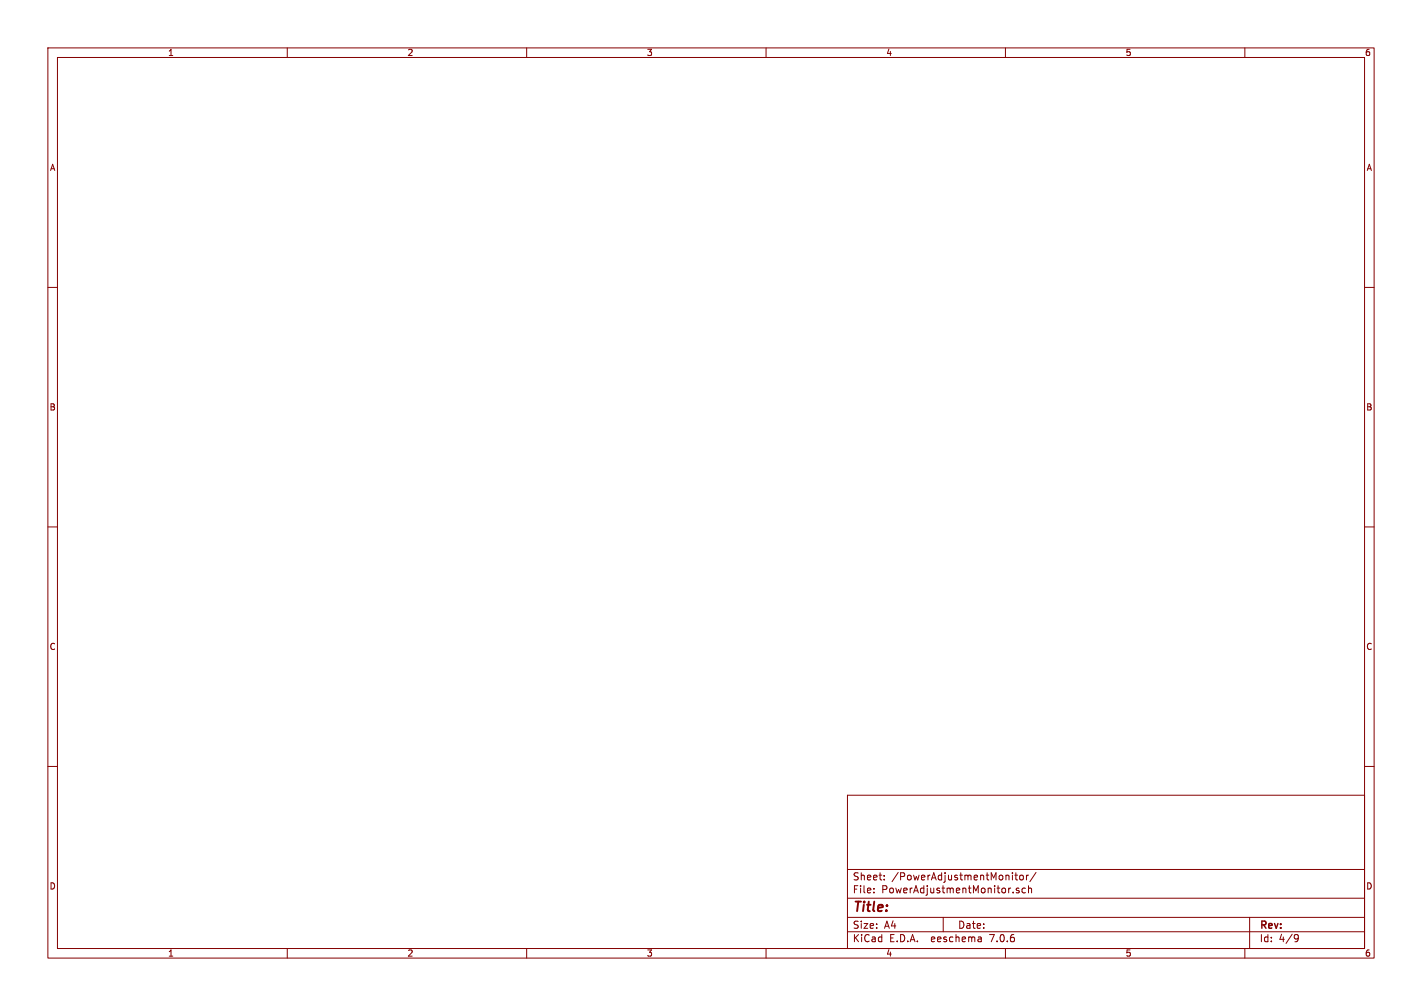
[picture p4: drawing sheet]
<svg xmlns="http://www.w3.org/2000/svg" width="297mm" height="210mm" viewBox="0 0 297 210" stroke-linecap="round" stroke-linejoin="round" font-family="sans-serif">
<g fill="none" stroke="#840000" stroke-width=".21">
<path d="M10 10h277v190h-277zM12 12h273v186h-273zM60 10v2M110 10v2M160 10v2M210 10v2M260 10v2M10 60h2M285 60h2M10 110h2M285 110h2M10 160h2"/>
<path d="M285 160h2M177 166h108v32h-108zM60 198v2M110 198v2M160 198v2M177 194.5h108M177 191.5h108M177 187.5h108M177 181.5h108M182.5 186.3v.1M182.5 185.5v.1M184.7 183.6v.1"/>
<path d="M184.7 182.8v.1M197 191.5v3M204.9 195.7l.1 .9M205 196.5l-.2 .1M205 196h-.2M210 198v2M211.5 182.2v.1M212 182.7h.5M212.2 182.2v1.3l.3 .2M212.8 185.5l-.3-.1-.3 .2 .1 .2 .5 .2v.3h-.6M213 182.8l.2-.1 .5 .1v.6l-.1 .2-.4 .1-.2-.1zM214.2 185.5l-.5-.1-.2 .3 .1 .6h.6"/>
<path d="M214.4 182.7v1M214.8 185.5l.2-.1 .4 .1 .1 .9M214.8 184.9v1.5M214.8 182.7l-.4 .3M216.4 182.1l-1.3 2M260 198v2M261 191.5v6.5M270.6 195.1l.5 .1a.99 .99 0 0 1-.4 1.4h-.2M271.2 195.7l-.3 .3h-.3"/>
</g>
<text font-size="2.8" fill="#840000" x="178" y="190.9">Title:</text>
<g font-size="2.1" fill="#840000">
<text x="178" y="184">Sheet:</text>
<text x="186.2" y="184">/PowerAdjustmentMonitor/</text>
<text x="178" y="186.7">File:</text>
<text x="184.1" y="186.7">PowerAdjustmentMonitor.sch</text>
<text x="178" y="196.9">KiCad</text>
<text x="178" y="194.1">Size:</text>
<text x="184.7" y="194.1">A4</text>
<text x="185.7" y="196.9">E.D.A.</text>
<text x="194.6" y="196.9">eeschema</text>
<text x="200" y="194.1">Date:</text>
<text x="207" y="196.9">7.0.6</text>
<text x="263" y="194.3">Rev:</text>
<text x="263" y="196.9">Id:</text>
<text x="267.1" y="196.9">4/9</text>
</g>
<g font-size="1.8" fill="#840000">
<text x="35" y="11.9">1</text>
<text x="85" y="11.9">2</text>
<text x="135" y="11.9">3</text>
<text x="185" y="11.9">4</text>
<text x="235" y="11.9">5</text>
<text x="285" y="11.9">6</text>
<text x="10.3" y="35.9">A</text>
<text x="285.3" y="35.9">A</text>
<text x="10.3" y="85.9">B</text>
<text x="285.3" y="85.9">B</text>
<text x="10.3" y="135.9">C</text>
<text x="285.3" y="135.9">C</text>
<text x="10.3" y="185.9">D</text>
<text x="285.3" y="185.9">D</text>
<text x="35" y="199.9">1</text>
<text x="85" y="199.9">2</text>
<text x="135" y="199.9">3</text>
<text x="185" y="199.9">4</text>
<text x="235" y="199.9">5</text>
<text x="285" y="199.9">6</text>
</g>
</svg>
